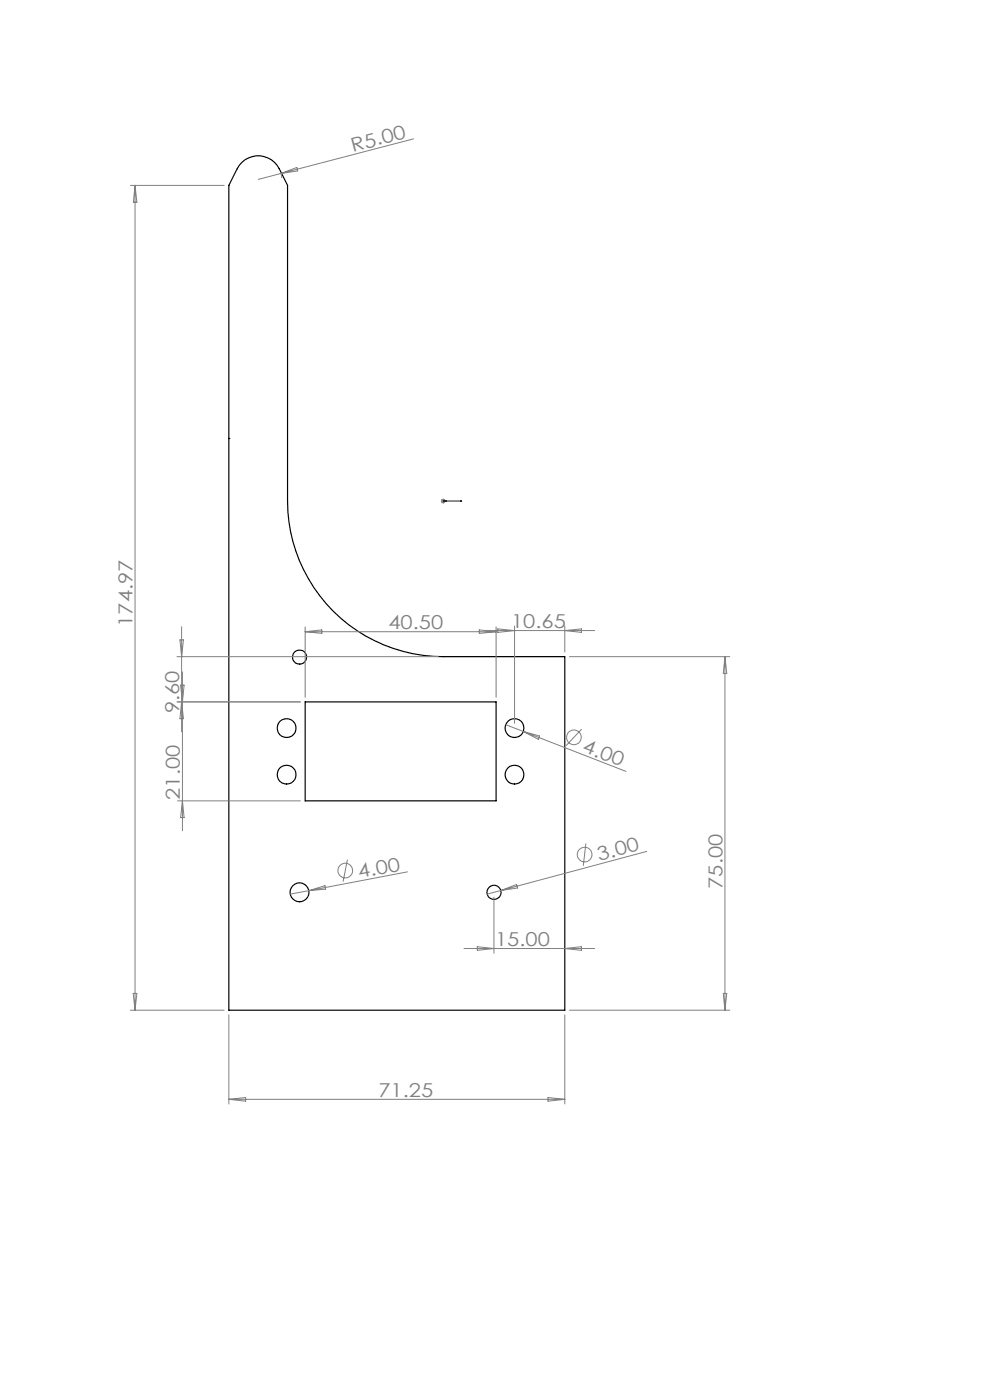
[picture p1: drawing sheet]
<svg xmlns="http://www.w3.org/2000/svg" width="210mm" height="297mm" viewBox="0 0 210 297" stroke-linecap="round" stroke-linejoin="round" font-family="sans-serif">
<g fill="none" stroke="#000" stroke-width=".25">
<path d="M51.3 34.5a5 5 0 0 1 7.9 1.3l1.8 3.5v67a33 33 0 0 0 33 33h25.8v75h-71.3v-175l1.8-3.5zM48.5 93h.1M64.7 148.9h40.5v21h-40.5z"/>
<circle cx="63.5" cy="139.4" r="1.51"/>
<circle cx="60.8" cy="154.4" r="2.01"/>
<circle cx="109.1" cy="154.5" r="2"/>
<circle cx="60.8" cy="164.3" r="2.01"/>
<circle cx="109.1" cy="164.3" r="2"/>
<circle cx="63.5" cy="189.3" r="2"/>
<circle cx="104.8" cy="189.3" r="1.5"/>
</g>
<g fill="none" stroke="#808080" stroke-width=".21">
<path d="M27.7 39.3h19.9M28.6 39.3v175M28.6 39.3l.4 3.6h-.7zM59.6 36.7l.2 1.1M59.6 36.8l-4.8 1.3M59.6 36.8l3.4-1.3 .1 .8zM87.7 29.5l-28.1 7.3M93.5 106.3h1M93.7 105.9l.7 .7M94 105.8v1M94.4 105.9l-.7 .7M37.5 139.3h55.5"/>
<path d="M38.2 135.7h.7l-.4 3.6zM38.5 133v22.3M64.7 133v14.9M64.7 134h40.5M64.7 134l3.6-.4v.8zM101.7 133.6l3.5 .4-3.5 .4zM102.8 133.8h23.4M105.2 133v14.9M105.6 133.4l3.5 .4-3.5 .4zM109.1 132.8v20.7M119.8 132.8v5.5M119.8 133.8l3.5-.4v.8z"/>
<path d="M120.8 139.3h34M153.8 139.3v75M153.8 139.3l.4 3.6h-.8zM37.5 148.9h26.2M38.3 145.3h.8l-.4 3.6zM38.5 148.9l.4 3.6h-.7zM38.7 142.6v33.6M107.3 153.7l3.7 1.5M111 155.2l21.8 8.5M111 155.2l3.4 .9-.2 .7zM123.4 154.7l-3.3 3.5M37.7 169.9h26"/>
<path d="M38.7 169.9l.4 3.6h-.8zM124.3 178.9l-.6 4.8M65.5 188.9l-3.9 .8M65.5 188.9l3.4-1 .2 .7zM73.7 182.3l-.9 4.7M86.4 185l-20.9 3.9M104.8 190.3v11.9M106.3 188.9l-3 .8M106.3 188.9l3.3-1.3 .2 .8zM137.2 180.6l-30.9 8.3M27.7 214.3h19.9M28.3 210.7h.7l-.4 3.6z"/>
<path d="M48.5 215.3v18.9M98.4 201.2h27.8M101.2 200.8l3.6 .4-3.6 .4zM119.8 215.3v18.9M119.8 201.2l3.5-.4v.8zM120.8 214.3h34M153.4 210.7h.8l-.4 3.6zM48.5 233.2h71.3M48.5 233.2l3.6-.4v.8zM116.2 232.8l3.6 .4-3.6 .4z"/>
<circle cx="121.7" cy="156.4" r="1.56"/>
<circle cx="73.2" cy="184.7" r="1.55"/>
<circle cx="124" cy="181.3" r="1.56"/>
</g>
<path d="M93.9 106.3h.2zM94 106.3h.1M94 106.3h4M94.8 106.3h-.4h.4M98 106.3h-.4h.4" fill="none" stroke="#00f" stroke-width=".21"/>
<g fill="#00f">
<path d="M97.6 106.3h.4zM93.9 106.3h.2z"/>
<path d="M94.4 106.3h.4zM93.9 106.3h.2z"/>
</g>
<g font-size="4.1" fill="#808080">
<text x="74.8" y="32.2" transform="rotate(-15 74.8 32.2)">R5.00</text>
<text x="28.1" y="133" transform="rotate(-90 28.1 133)">174.97</text>
<text x="82.4" y="133.4">40.50</text>
<text x="108.4" y="133.2">10.65</text>
<text x="38" y="151.3" transform="rotate(-90 38 151.3)">9.60</text>
<text x="123.4" y="159.3" transform="rotate(21 123.4 159.3)">4.00</text>
<text x="38.1" y="169.7" transform="rotate(-90 38.1 169.7)">21.00</text>
<text x="127.1" y="182.7" transform="rotate(-15 127.1 182.7)">3.00</text>
<text x="76.2" y="186.3" transform="rotate(-11 76.2 186.3)">4.00</text>
<text x="153.2" y="188.6" transform="rotate(-90 153.2 188.6)">75.00</text>
<text x="105" y="200.6">15.00</text>
<text x="80.3" y="232.6">71.25</text>
</g>
</svg>
